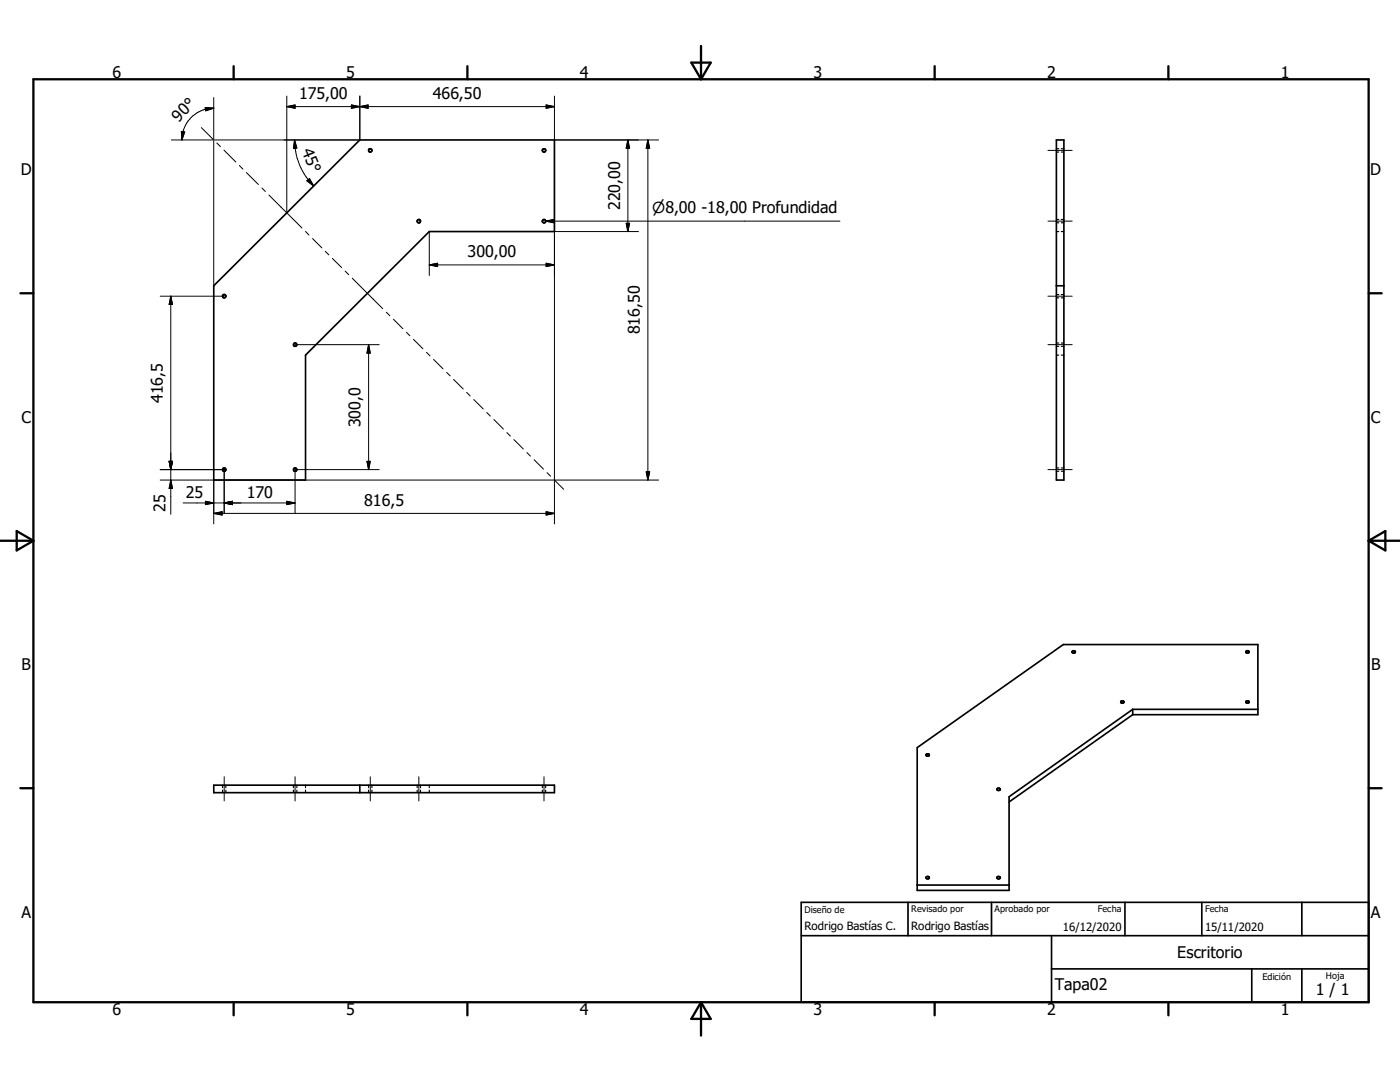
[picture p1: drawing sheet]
<svg xmlns="http://www.w3.org/2000/svg" width="279mm" height="216mm" viewBox="0 0 279 216" stroke-linecap="round" stroke-linejoin="round" font-family="sans-serif">
<g fill="none" stroke="#000" stroke-width=".33">
<path d="M210.8 27.9h1.5v67.9h-1.5zM42.7 57l29.1-29.1h38.9v18.3h-25l-24.7 24.7v24.9h-18.3zM210.8 57h1.5M248.7 130a.3 .3 0 0 1 .4-.2 .3 .3 0 0 1 .1 .5 .31 .31 0 0 1-.4 0 .31 .31 0 0 1-.1-.3zM42.7 156.7h68v1.5h-68zM71.8 156.7v1.5M199 157.4a.3 .3 0 0 1 .4-.1 .3 .3 0 0 1 .1 .4 .31 .31 0 0 1-.4 0 .31 .31 0 0 1-.1-.3zM226.1 141.5l-24.7 17.5v18.7h-18.4v-28.5l29.2-20.6h38.8v14h-24.9M226.1 141.5h24.9M226.1 141.5v1.1M226.1 142.6l-24.7 17.4M183 176.6h18.4"/>
<path d="M184.9 175l.4-.1 .1 .1v.3l-.4 .1-.2-.2zM199 175l.4-.1 .2 .3-.4 .2-.2-.1zM159.9 186.7h113.2M159.9 180.1h113.2v19.9h-113.2zM181.2 180.1v6.6M197.9 180.1v6.6M209.9 193.3h63.2M209.9 186.7v13.3M224.5 180.1v6.6M239.8 180.1v6.6M249.8 193.3v6.7M259.8 180.1v6.6"/>
<path d="M259.8 193.3v6.7"/>
<circle cx="73.9" cy="30" r=".34"/>
<circle cx="108.6" cy="30" r=".33"/>
<circle cx="44.7" cy="59.1" r=".34"/>
<circle cx="83.6" cy="44.1" r=".34"/>
<circle cx="108.6" cy="44.1" r=".34"/>
<circle cx="58.9" cy="68.8" r=".33"/>
<circle cx="44.7" cy="93.7" r=".34"/>
<circle cx="58.9" cy="93.7" r=".34"/>
<circle cx="214.3" cy="130" r=".28"/>
<circle cx="185.2" cy="150.6" r=".29"/>
<circle cx="224" cy="140" r=".29"/>
<circle cx="248.9" cy="140" r=".29"/>
</g>
<g fill="none" stroke="#000" stroke-width=".23">
<path d="M210.8 29.7h.5M210.8 30.3h.5M211.8 29.7h.5M211.8 30.3h.5M210.8 46.2h.5M210.8 43.8h.5M210.8 44.5h.5M210.8 58.8h.5M210.8 59.4h.5M211.8 46.2h.5M211.8 43.8h.5M211.8 44.5h.5"/>
<path d="M211.8 58.8h.5M211.8 59.4h.5M210.8 70.9h.5M210.8 68.4h.5M210.8 69.1h.5M211.8 70.9h.5M211.8 68.4h.5M211.8 69.1h.5M210.8 93.4h.5M210.8 94h.5M211.8 93.4h.5M211.8 94h.5"/>
<path d="M44.4 156.7v.5M44.4 157.7v.5M45.1 156.7v.5M45.1 157.7v.5M58.6 156.7v.5M58.6 157.7v.5M59.2 156.7v.5M59.2 157.7v.5M61 156.7v.5M61 157.7v.5M73.6 156.7v.5M73.6 157.7v.5"/>
<path d="M74.2 156.7v.5M74.2 157.7v.5M83.3 156.7v.5M83.3 157.7v.5M83.9 156.7v.5M83.9 157.7v.5M85.7 156.7v.5M85.7 157.7v.5M108.2 156.7v.5M108.2 157.7v.5M108.9 156.7v.5M108.9 157.7v.5"/>
</g>
<g fill="none" stroke="#000" stroke-width=".46">
<path d="M6.7 15.8h266.4v184.2h-266.4zM46.6 13.2v2.6M93.3 13.2v2.6M138 12.5h3.8l-1.9 3.3zM139.9 9.2v6.6M186.5 13.2v2.6M233.2 13.2v2.6M4.1 58.5h2.6M273.1 58.5h2.6M0 107.9h6.7M3.3 106l3.4 1.9-3.4 1.9zM273.1 107.9h6.3"/>
<path d="M273.1 107.9l3.4-1.9v3.8zM4.1 157.3h2.6M273.1 157.3h2.6M46.6 200v2.6M93.3 200v2.6M139.9 200v6.6M139.9 200l1.9 3.3h-3.8zM186.5 200v2.6M233.2 200v2.6"/>
</g>
<g fill="none" stroke="#000" stroke-width=".2">
<path d="M42.7 19.5v8.3M57.2 19.2v23.2M71.8 19.2v8.7h-29M110.7 19.2v76.5M34.2 27.9h8.4M36.2 26.2l.7 .1-.6 1.6zM40.2 25.5l2.4 2.3M41 21.5l1.7 .1-1.6 .5zM42.7 21.6a6.3 6.3 0 0 0-3.8 1.2 6.1 6.1 0 0 0-2.4 3.5l-.2 1.6M42.7 28v29M43.3 28.5l.7 .7M44.7 30l2.4 2.3"/>
<path d="M47.8 33l.7 .7M49.2 34.4l2.4 2.4M52.3 37.5l.7 .7M53.7 38.9l6.6 6.6M57.2 21.3h53.5M57.2 21.3l1.7-.4v.7zM58.8 27.9a13 13 0 0 0 3.8 9.2M58.8 27.9l.4 1.7h-.6zM61.3 36.1l.5-.5 .8 1.5zM70.1 20.9l3.4 .7v-.7l-3.4 .7zM109 20.9l1.7 .4-1.7 .3zM110.7 27.9h20.7"/>
<path d="M125.3 27.9l.3 1.7h-.6zM125.3 27.9v18.3M129.3 27.9v67.9M129.3 27.9l.4 1.7h-.7zM209.1 30h4.9M32 59.1h12.7M34.1 59.1v43.5M34.1 59.1l.3 1.7h-.6zM61 46.2l.7 .7M62.4 47.6l1.8 1.9M64.9 50.1l.7 .8M66.3 51.6l1.9 1.8"/>
<path d="M68.9 54.1l.7 .7M70.3 55.5l6.1 6.1M85.7 52.9h25M85.7 52.9l1.6-.4v.7zM85.7 46.2v8.8M108.9 44.1h58.7M108.9 44.1l1.7-.3v.7zM109 52.5l1.7 .4-1.7 .3zM110.7 46.2h16.7M125 44.6h.6l-.3 1.6zM209.1 44.1h4.9M209.1 59.1h4.9"/>
<path d="M58.9 68.8h16.8M73.6 68.8v24.9M73.6 68.8l.3 1.7h-.7zM77.1 62.3l.7 .7M78.5 63.7l1.9 1.9M81.1 66.3l.7 .7M82.5 67.7l1.9 1.9M85.1 70.3l.7 .7M86.5 71.7l1.9 1.9M89.1 74.3l.7 .7M90.5 75.7l1.9 1.9M93.1 78.3l.7 .7"/>
<path d="M94.5 79.7l1.9 1.9M209.1 68.8h4.9M32 95.8h78.5M32 93.7h12.7v8.8M33.8 92.1h.6l-.3 1.6zM34.1 95.8l.3 1.7h-.6zM42.7 95.8v8.7M73.2 92.1h.7l-.3 1.6zM75.7 93.7h-16.8v8.8M97.1 82.3l.8 .7M98.6 83.7l1.9 1.9M101.2 86.3l.6 .7"/>
<path d="M102.6 87.7l1.8 1.9M105.2 90.3l.7 .7M106.6 91.7l1.9 1.9M109.2 94.3l.7 .7M110.6 95.7l1.9 1.9M110.7 95.9v8.6M110.8 95.8h20.6M129 94.1h.7l-.4 1.7zM209.1 93.7h4.9M36.6 100.4h22.3M41 100l1.7 .4-1.7 .3zM42.7 102.4h68"/>
<path d="M42.7 102.4l1.6-.3v.7zM44.7 100.4l1.7-.4v.7zM57.2 100l1.7 .4-1.7 .3zM109 102.1l1.7 .3-1.7 .4zM44.7 155v4.8M58.9 155v4.8M73.9 155v4.8M83.6 155v4.8M108.6 155v4.8"/>
</g>
<g fill="#000" stroke="#000" stroke-width=".2">
<path d="M36.2 26.2l.7 .1-.6 1.6zM41 21.5l1.7 .1-1.6 .5zM57.2 21.3l1.7-.4v.7zM58.8 27.9l.4 1.7h-.6zM61.3 36.1l.5-.5 .8 1.5zM70.1 20.9l1.7 .4-1.7 .3zM71.8 21.3l1.7-.4v.7zM109 20.9l1.7 .4-1.7 .3zM125.3 27.9l.3 1.7h-.6zM129.3 27.9l.4 1.7h-.7zM85.7 52.9l1.6-.4v.7zM109 52.5l1.7 .4-1.7 .3z"/>
<path d="M108.9 44.1l1.7-.3v.7zM125 44.6h.6l-.3 1.6zM34.1 59.1l.3 1.7h-.6zM73.6 68.8l.3 1.7h-.7zM33.8 92.1h.6l-.3 1.6zM34.1 95.8l.3 1.7h-.6zM73.2 92.1h.7l-.3 1.6zM129 94.1h.7l-.4 1.7zM41 100l1.7 .4-1.7 .3zM42.7 102.4l1.6-.3v.7zM44.7 100.4l1.7-.4v.7zM57.2 100l1.7 .4-1.7 .3z"/>
<path d="M109 102.1l1.7 .3-1.7 .4z"/>
</g>
<g font-size="3.2">
<text x="22.5" y="15.6">6</text>
<text x="69.1" y="15.6">5</text>
<text x="115.7" y="15.6">4</text>
<text x="162.3" y="15.6">3</text>
<text x="209" y="15.6">2</text>
<text x="255.6" y="15.6">1</text>
<text x="59.7" y="19.7">175,00</text>
<text x="86.4" y="19.7">466,50</text>
<text x="35.6" y="24.5" transform="rotate(-45 35.6 24.5)">90°</text>
<text x="4.1" y="35">D</text>
<text x="60.2" y="30.1" transform="rotate(67 60.2 30.1)">45°</text>
<text x="273.5" y="35">D</text>
<text x="123.7" y="42" transform="rotate(-90 123.7 42)">220,00</text>
<text x="93.3" y="51.3">300,00</text>
<text x="127.7" y="66.7" transform="rotate(-90 127.7 66.7)">816,50</text>
<text x="32.5" y="80.4" transform="rotate(-90 32.5 80.4)">416,5</text>
<text x="4.3" y="84.4">C</text>
<text x="72" y="85.2" transform="rotate(-90 72 85.2)">300,0</text>
<text x="273.6" y="84.4">C</text>
<text x="37.1" y="99.3">25</text>
<text x="49.2" y="99.3">170</text>
<text x="72.7" y="100.9">816,5</text>
<text x="33.1" y="102.1" transform="rotate(-90 33.1 102.1)">25</text>
<text x="4.3" y="133.7">B</text>
<text x="273.6" y="133.7">B</text>
<text x="4.3" y="183.1">A</text>
<text x="273.6" y="183.1">A</text>
<text x="235" y="191.1">Escritorio</text>
<text x="210.5" y="197.5">Tapa02</text>
<text x="22.5" y="202.6">6</text>
<text x="69.1" y="202.6">5</text>
<text x="115.7" y="202.6">4</text>
<text x="162.3" y="202.6">3</text>
<text x="209" y="202.6">2</text>
<text x="255.6" y="202.6">1</text>
<text x="262.6" y="198.6">1 / 1</text>
</g>
<text font-size="3" x="130.2" y="42.5">n8,00 -18,00 Profundidad</text>
<g font-size="2.3">
<text x="160.5" y="185.5">Rodrigo Bastías C.</text>
<text x="181.9" y="185.5">Rodrigo Bastías</text>
<text x="212.1" y="185.7">16/12/2020</text>
<text x="240.5" y="185.7">15/11/2020</text>
</g>
<g font-size="1.8">
<text x="160.5" y="182.2">Diseño de</text>
<text x="181.9" y="182.1">Revisado por</text>
<text x="198.5" y="182.1">Aprobado por</text>
<text x="219.1" y="182.1">Fecha</text>
<text x="240.5" y="182.1">Fecha</text>
<text x="252" y="195.5">Edición</text>
<text x="264.6" y="195.3">Hoja</text>
</g>
</svg>
